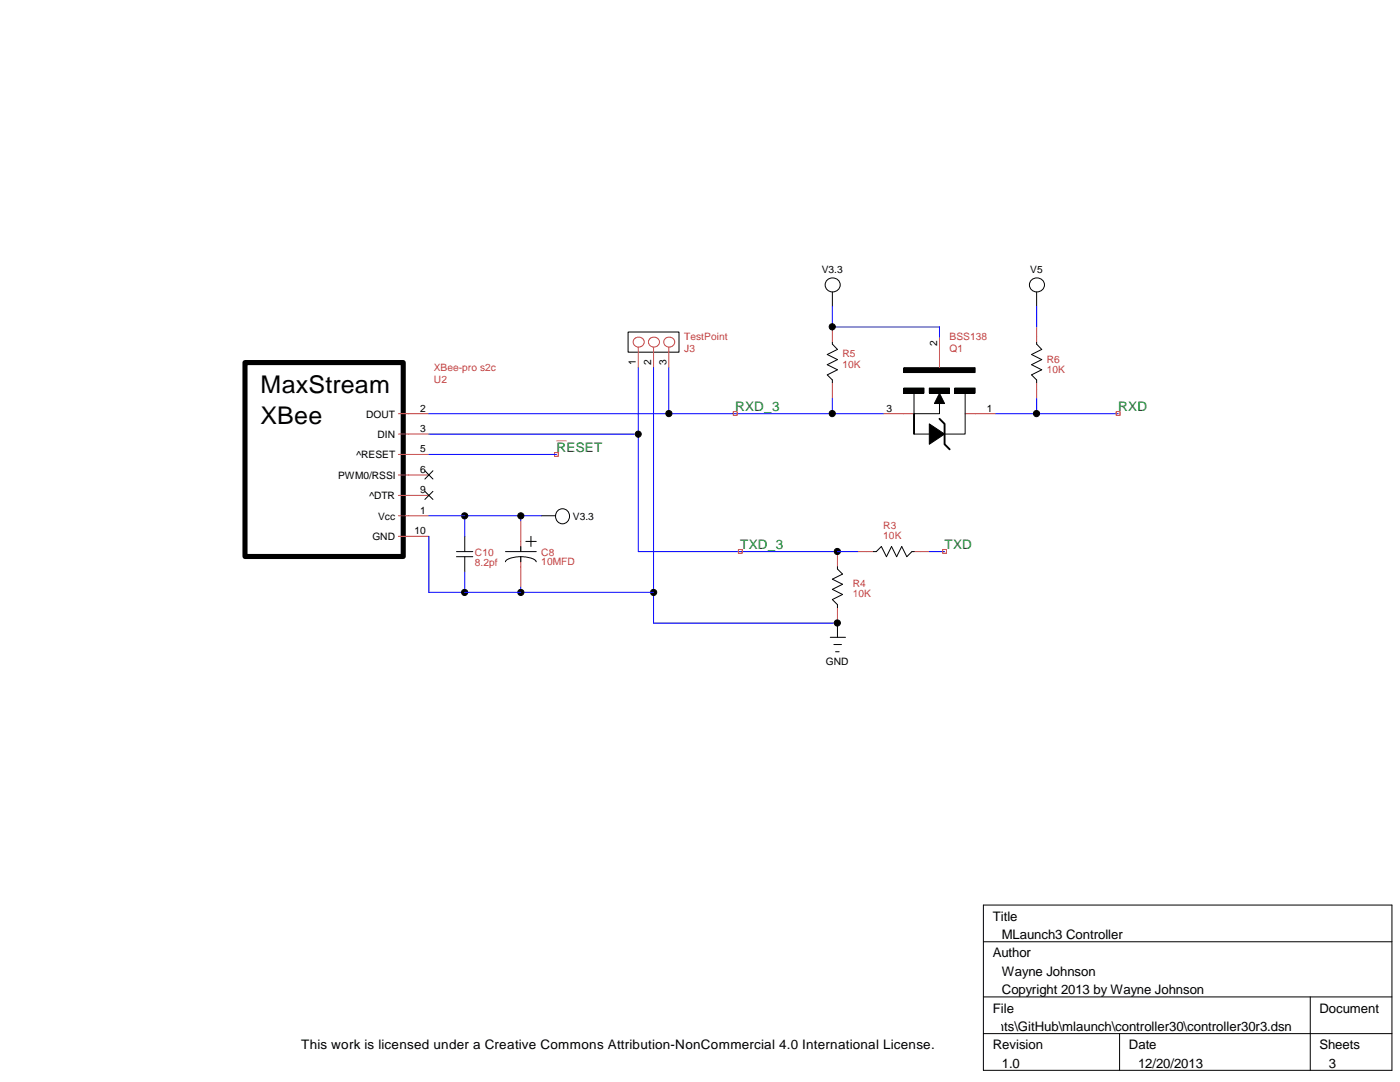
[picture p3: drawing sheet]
<svg xmlns="http://www.w3.org/2000/svg" width="279mm" height="216mm" viewBox="0 0 279 216" stroke-linecap="round" stroke-linejoin="round" font-family="sans-serif">
<path d="M48.9 72.3h31.6v38.7h-31.6z" fill="none" stroke="#000" stroke-width="1"/>
<g fill="none" stroke="#c04040" stroke-width=".2">
<path d="M126.6 67.7a1.05 1.05 0 0 1 1.5-.2 1.05 1.05 0 0 1 0 1.6 1.05 1.05 0 0 1-1.4-.1 1.05 1.05 0 0 1-.1-1.3zM127.4 69.3v4.1M129.6 67.7a1.05 1.05 0 0 1 1.6-.2 1.05 1.05 0 0 1 0 1.6 1.05 1.05 0 0 1-1.4-.1 1.05 1.05 0 0 1-.2-1.3zM130.4 69.3v4.1M132.7 67.7a1.05 1.05 0 0 1 1.5-.2 1.05 1.05 0 0 1 0 1.6 1.05 1.05 0 0 1-1.4-.1 1.05 1.05 0 0 1-.1-1.3zM133.5 69.3v4.1M166.1 65.2v3.1M166.1 76.4v3.1M187.5 67.3v6.1M206.9 65.2v3.1M206.9 76.4v3.1M79.5 94.8h6.1"/>
<path d="M79.5 98.8h6.1M79.5 86.6h6.1M79.5 90.7h6.1M79.5 82.5h6.1M176.3 82.5h6.1M192.6 82.5h6.1M79.5 102.9h6.1M79.5 107h6.1M103.9 103.9v6.2M103.9 111.1v6.1M167.1 110.1v3M171.2 110.1h3"/>
<path d="M182.4 110.1h3.1M167.1 121.3v3"/>
</g>
<g fill="none" stroke="#000" stroke-width=".2">
<path d="M166.1 58.3v2.8M206.9 58.3v2.8M125.3 66.3h10.2v4h-10.2zM166.1 68.3v.4l1 1-2 1 2 1.1-2 1 2 1-2 1 1 1v.6M180.4 77.4h4v1h-4zM180.4 73.4h14.2v.9h-14.2zM182.4 78.5v8.1v-4.1h5.1v-2M185.5 77.4h4v1h-4zM187.5 78.5l1 2h-2zM190.5 77.4h4.1v1h-4.1zM192.6 78.5v8.1h-4.1M206.9 68.3v.4l1 1-2 1 2 1.1-2 1 2 1-2 1 1 1v.6"/>
<path d="M84.8 93.9l1.6 1.7M84.8 98l1.6 1.7M86.4 93.9l-1.6 1.7M86.4 98l-1.6 1.7M182.4 86.6h3.1M185.5 84.6l3 2-3 2zM91.1 110.1h3.3M91.1 111.1h3.3M92.8 107v3.1M92.8 111.1v3M100.9 110.1h6.1M103.9 111.1a4.4 4.4 0 0 1 3.1 .8v.2"/>
<path d="M103.9 111.1a3.8 3.8 0 0 0-3 .9v.1M103.9 109.1v1M103.9 111.1v1M104.9 108h2.1M106 107v2.1M108 102.9h2.9M111.4 101.8a1.45 1.45 0 0 1 2.3 1.2 1.45 1.45 0 0 1-2.3 1.2 1.61 1.61 0 0 1 0-2.4zM167.1 113.1v.4l1 1.1-2 1 2 1-2 1 2 1-2 1 1 1v.7M174.2 110.1h.7l1-1 1 2 1-2 1 2 1.1-2 1 2 1-1h.4M165.7 127.2h3M166.4 128.6h1.5M166.8 130h.7"/>
<path d="M167.1 124.3v2.9M196.3 180.6h81.5v33h-81.5zM196.3 187.9h81.5M196.3 198.9h81.5M261.5 198.9v14.7M196.3 206.2h81.5M223.4 206.2v7.4"/>
<circle cx="166.2" cy="56.9" r="1.46"/>
<circle cx="207" cy="56.9" r="1.46"/>
<circle cx="166.1" cy="65.2" r=".62"/>
<circle cx="127.4" cy="86.6" r=".6"/>
<circle cx="133.5" cy="82.5" r=".62"/>
<circle cx="166.1" cy="82.5" r=".62"/>
<circle cx="206.9" cy="82.5" r=".62"/>
<circle cx="92.7" cy="118.2" r=".62"/>
<circle cx="92.7" cy="102.9" r=".62"/>
<circle cx="103.9" cy="102.9" r=".62"/>
<circle cx="103.9" cy="118.2" r=".62"/>
<circle cx="130.4" cy="118.2" r=".62"/>
<circle cx="167.1" cy="110" r=".62"/>
<circle cx="167.1" cy="124.3" r=".62"/>
</g>
<g fill="none" stroke="#00f" stroke-width=".2">
<path d="M127.4 73.4v36.7h43.8M130.4 73.4v50.9h36.7M133.5 73.4v9.1M166.1 61.1v4.1h21.4v2.1M166.1 79.5v3M206.9 61.1v4.1M206.9 79.5v3M85.6 82.5h90.7M85.6 90.7h25.5M85.6 86.6h41.8M198.7 82.5h24.5M85.6 107v11.2h44.8"/>
<path d="M85.6 102.9h22.4M92.8 102.9v4.1M92.8 114.1v4.1M103.9 102.9v1M103.9 117.2v1M185.5 110.1h3"/>
</g>
<g fill="#000">
<path d="M180.4 77.4h4v1h-4z" fill-rule="evenodd"/>
<path d="M180.4 73.4h14.2v.9h-14.2z" fill-rule="evenodd"/>
<path d="M185.5 77.4h4v1h-4z" fill-rule="evenodd"/>
<path d="M190.5 77.4h4.1v1h-4.1z" fill-rule="evenodd"/>
</g>
<g fill="#000">
<path d="M187.5 78.5l1 2h-2zM185.5 84.6l3 2-3 2z"/>
<circle cx="166.1" cy="65.2" r=".62"/>
<circle cx="127.4" cy="86.6" r=".6"/>
<circle cx="133.5" cy="82.5" r=".62"/>
<circle cx="166.1" cy="82.5" r=".62"/>
<circle cx="206.9" cy="82.5" r=".62"/>
<circle cx="92.7" cy="118.2" r=".62"/>
<circle cx="92.7" cy="102.9" r=".62"/>
<circle cx="103.9" cy="102.9" r=".62"/>
<circle cx="103.9" cy="118.2" r=".62"/>
<circle cx="130.4" cy="118.2" r=".62"/>
<circle cx="167.1" cy="110" r=".62"/>
<circle cx="167.1" cy="124.3" r=".62"/>
</g>
<path d="M187.5 83.6l1 1v4l1 1.1" fill="none" stroke="#000" stroke-width=".38"/>
<path d="M110.7 90.3h.7v.8h-.7zM146.3 82.1h.8v.8h-.8zM222.8 82.1h.7v.8h-.7zM147.4 109.6h.7v.8h-.7zM188.1 109.6h.8v.8h-.8z" fill="none" stroke="#f00" stroke-width=".2"/>
<path d="M111.1 88h2" fill="none" stroke="#ff7f7f" stroke-width=".2"/>
<g font-size="4.9">
<text x="52" y="78.4">MaxStream</text>
<text x="52" y="84.5">XBee</text>
</g>
<g font-size="2.6" fill="#008020">
<text x="146.7" y="82">RXD_3</text>
<text x="223.2" y="82">RXD</text>
<text x="111.1" y="90.1">RESET</text>
<text x="147.7" y="109.5">TXD_3</text>
<text x="188.5" y="109.5">TXD</text>
</g>
<g font-size="2.6">
<text x="198.1" y="183.7">Title</text>
<text x="198.1" y="191.1">Author</text>
<text x="199.9" y="187.4">MLaunch3 Controller</text>
<text x="199.9" y="194.7">Wayne Johnson</text>
<text x="198.1" y="202.1">File</text>
<text x="199.9" y="198.4">Copyright 2013 by Wayne Johnson</text>
<text x="263.3" y="202.1">Document</text>
<text x="60.1" y="209.4">This work is licensed under a Creative Commons Attribution-NonCommercial 4.0 International License.</text>
<text x="165.7" y="205.7">\\gkar\Users\waynej\Documents\GitHub\mlaunch\controller30\controller30r3.dsn</text>
<text x="198.1" y="209.4">Revision</text>
<text x="225.3" y="209.4">Date</text>
<text x="263.3" y="209.4">Sheets</text>
<text x="199.9" y="213">1.0</text>
<text x="227.1" y="213">12/20/2013</text>
<text x="265.2" y="213">3</text>
</g>
<g font-size="2">
<text x="164" y="54.4">V3.3</text>
<text x="205.6" y="54.4">V5</text>
<text x="187" y="69" transform="rotate(-90 187 69)">2</text>
<text x="126.9" y="72.8" transform="rotate(-90 126.9 72.8)">1</text>
<text x="130" y="72.8" transform="rotate(-90 130 72.8)">2</text>
<text x="133" y="72.8" transform="rotate(-90 133 72.8)">3</text>
<text x="73.1" y="83.3">DOUT</text>
<text x="83.9" y="82.1">2</text>
<text x="176.9" y="82.1">3</text>
<text x="197" y="82.1">1</text>
<text x="75.4" y="87.4">DIN</text>
<text x="83.9" y="86.2">3</text>
<text x="67.5" y="95.5">PWM0/RSSI</text>
<text x="71.2" y="91.5">^RESET</text>
<text x="83.9" y="90.3">5</text>
<text x="83.9" y="94.4">6</text>
<text x="73.7" y="99.6">^DTR</text>
<text x="83.9" y="98.4">9</text>
<text x="74.3" y="107.8">GND</text>
<text x="75.5" y="103.7">Vcc</text>
<text x="82.7" y="106.6">10</text>
<text x="83.9" y="102.5">1</text>
<text x="114.3" y="103.7">V3.3</text>
<text x="164.8" y="132.6">GND</text>
</g>
<g font-size="2" fill="#c04040">
<text x="136.6" y="70.3">J3</text>
<text x="136.6" y="67.9">TestPoint</text>
<text x="168.1" y="71.3">R5</text>
<text x="189.5" y="70.3">Q1</text>
<text x="189.5" y="67.9">BSS138</text>
<text x="86.6" y="76.4">U2</text>
<text x="86.6" y="74">XBee-pro s2c</text>
<text x="168.1" y="73.4">10K</text>
<text x="208.9" y="72.3">R6</text>
<text x="208.9" y="74.4">10K</text>
<text x="176.3" y="105.5">R3</text>
<text x="176.3" y="107.6">10K</text>
<text x="94.8" y="111">C10</text>
<text x="94.8" y="112.9">8.2pf</text>
<text x="108" y="111">C8</text>
<text x="108" y="112.7">10MFD</text>
<text x="170.2" y="117.2">R4</text>
<text x="170.2" y="119.2">10K</text>
</g>
</svg>
